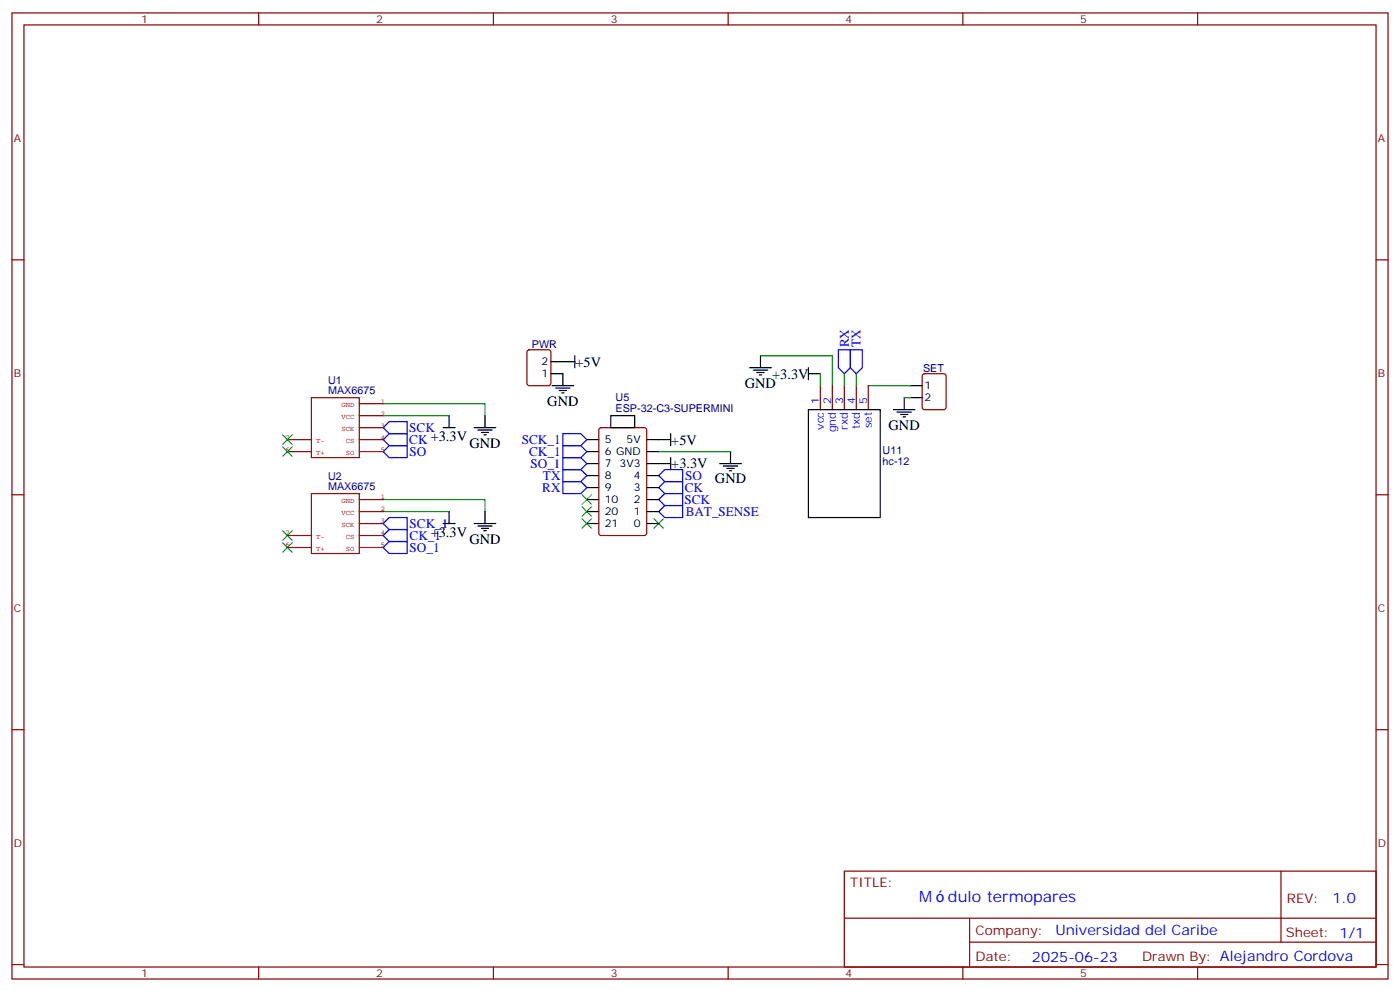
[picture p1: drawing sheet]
<svg xmlns="http://www.w3.org/2000/svg" width="412mm" height="292mm" viewBox="0 0 412 292" stroke-linecap="round" stroke-linejoin="round" font-family="sans-serif">
<g fill="none" stroke="#870000" stroke-width=".35">
<path d="M3.5 3.8h405.4v284.3h-405.4zM7.1 7.3h398.2v277.3h-398.2zM76.2 3.8v3.5M145.3 3.8v3.5M214.5 3.8v3.5M283.6 3.8v3.5M352.8 3.8v3.5M3.5 76.5h3.6M405.3 76.5h3.6M155.5 103.1l.4-.2h5.7l.6 .5 .1 9.4-.5 .7h-5.9l-.6-.4-.1-9.5zM241.7 113.5v7.1M245.2 113.5v7.1"/>
<path d="M248.7 113.5v7.1M252.2 113.5v7.1M255.8 113.5v7.1M271.9 110.2l.4-.2h5.7l.6 .4 .1 9.5-.5 .6-5.9 .1-.6-.5-.1-9.4zM176.6 126.1l.5-.2h12.7l.6 .4 .1 30.6-.5 .7h-12.9l-.7-.4v-30.6zM3.5 145.6h3.6M405.3 145.6h3.6M3.5 214.8h3.6M405.3 214.8h3.6M248.7 256.4h156.6v28.2h-156.6zM377.3 256.4v20.9M248.7 270.2h156.5"/>
<path d="M285.6 277.3h119.6M285.6 270.2v14.2M3.5 283.9h3.6M76.2 284.6v3.5M145.3 284.6v3.5M214.5 284.6v3.5M283.6 284.6v3.5M352.8 284.6v3.5M405.3 283.9h3.6"/>
</g>
<g fill="none" stroke="#000" stroke-width=".35">
<path d="M162.3 110h3.5v3.5M162.3 106.5h7M162.6 113.5h6.4M163.7 114.2h4.2M164.7 114.9h2.2M165.5 115.6h.7M169.3 104.7v3.5M220.8 108.2h6.4M221.9 108.9h4.2M223 109.6h2.1M223.7 110.3h.7M224 104.7v3.5"/>
<path d="M238.1 110h3.6M238.1 108.2v3.6M266.3 117.1v3.5M268.1 113.5h3.5M268.1 117.1h3.5M130.5 125.9h3.6M132.3 122.3v3.6M139.7 125.9h6.3M140.8 126.6h4.2M141.8 127.3h2.1M142.5 128h.7M142.9 122.3v3.6"/>
<path d="M172.9 136.5h3.5M172.9 129.4h3.5M172.9 140h3.5M172.9 132.9h3.5M179.9 122.3h7.1v3.6h-7.1zM190.5 136.5h7.1M190.5 129.4h7.1M190.5 140h3.5M190.5 132.9h3.5M197.6 127.6v3.6M197.6 134.7v3.5M212 136.5h6.4"/>
<path d="M213.1 137.2h4.2M214.1 137.9h2.2M214.8 138.6h.7M215.2 132.9v3.6M238.1 120.6h21.2v31.7h-21.2zM263.2 120.6h6.3M264.2 121.3h4.3M265.3 122h2.1M266 122.7h.7M130.5 154.1h3.6M132.3 150.6v3.5M139.7 154.1h6.3"/>
<path d="M140.8 154.8h4.2M141.8 155.5h2.1M142.5 156.2h.7M142.9 150.6v3.5M172.9 154.1h3.5M172.9 150.6h3.5M172.9 147h3.5M172.9 143.5h3.5M190.5 154.1h3.5M190.5 150.6h3.5M190.5 147h3.5M190.5 143.5h3.5"/>
</g>
<path d="M112.9 118.8h30v3.5M224 104.7h21.2v8.8M241.7 110v3.5M248.7 110v3.5M252.2 110v3.5M255.8 113.5h12.3M266.3 117.1h1.8M112.9 122.3h19.4M194 132.9h21.2M112.9 147h30v3.6M112.9 150.6h19.4" fill="none" stroke="#008700" stroke-width=".35"/>
<g fill="none" stroke="#00f" stroke-width=".35">
<path d="M246.9 102.9h3.6v5.3l-1.8 1.8-1.8-1.8zM250.5 102.9h3.5v5.3l-1.8 1.8-1.7-1.8zM112.9 129.4l1.8-1.8h5.2v3.6h-5.2zM112.9 125.9l1.8-1.8h5.2v3.5h-5.2zM114.7 131.2h5.2v3.5h-5.2l-1.8-1.8zM165.8 138.2h5.3l1.8 1.8-1.8 1.7h-5.3zM165.8 127.6h5.3l1.8 1.8-1.8 1.8h-5.3zM165.8 131.2h5.3l1.8 1.7-1.8 1.8h-5.3zM165.8 134.7h5.3l1.8 1.8-1.8 1.7h-5.3zM194 140l1.8-1.8h5.3v3.5h-5.3zM112.9 154.1l1.8-1.8h5.2v3.6h-5.2zM112.9 157.6l1.8-1.7h5.2v3.5h-5.2z"/>
<path d="M165.8 141.7h5.3l1.8 1.8-1.8 1.8h-5.3zM194 150.6l1.8-1.8h5.3v3.5h-5.3zM194 143.5l1.8-1.8h5.3v3.6h-5.3zM194 147l1.8-1.7h5.3v3.5h-5.3zM112.9 161.1l1.8-1.7h5.2v3.5h-5.2z"/>
</g>
<g fill="none" stroke="#3c3" stroke-width=".35">
<path d="M83.3 131.5l2.8 2.8M83.3 128l2.8 2.8M86.1 131.5l-2.8 2.8M86.1 128l-2.8 2.8M83.3 156.2l2.8 2.8M83.3 159.7l2.8 2.9M86.1 156.2l-2.8 2.8M86.1 159.7l-2.8 2.9M171.4 152.7l2.9 2.8M171.4 149.2l2.9 2.8M171.4 145.6l2.9 2.8M174.3 152.7l-2.9 2.8"/>
<path d="M174.3 149.2l-2.9 2.8M174.3 145.6l-2.9 2.8M192.6 152.7l2.8 2.8M195.4 152.7l-2.8 2.8"/>
</g>
<g fill="none" stroke="#850000" stroke-width=".35">
<path d="M91.7 117.1h14.1v17.6h-14.1zM105.8 118.8h7.1M84.7 129.4h7M84.7 132.9h7M105.8 125.9h7.1M105.8 129.4h7.1M105.8 122.3h7.1M84.7 157.6h7M91.7 145.3h14.1v17.6h-14.1zM105.8 154.1h7.1M105.8 157.6h7.1M105.8 147h7.1"/>
<path d="M105.8 150.6h7.1M84.7 161.1h7"/>
</g>
<path d="M105.8 132.9h7.1M105.8 161.1h7.1" fill="none" stroke="#854f00" stroke-width=".35"/>
<g font-size="4.6" fill="#00f">
<text x="270.8" y="265.4">M</text>
<text x="279.2" y="265.4">dulo termopares</text>
</g>
<g font-size="4.2">
<text x="169.5" y="107.9">+5V</text>
<text x="227.5" y="111.4">+3.3V</text>
<text x="161.2" y="119.6">GND</text>
<text x="219.4" y="114.3">GND</text>
<text x="138.3" y="131.9">GND</text>
<text x="197.7" y="130.8">+5V</text>
<text x="261.8" y="126.7">GND</text>
<text x="197.7" y="137.9">+3.3V</text>
<text x="210.6" y="142.1">GND</text>
<text x="126.9" y="158">+3.3V</text>
<text x="138.3" y="160.1">GND</text>
</g>
<g font-size="4.2" fill="#00f">
<text x="392.5" y="265.7">1.0</text>
<text x="310.9" y="275.2">Universidad del Caribe</text>
<text x="304" y="283">2025-06-23</text>
</g>
<g font-size="3.9" fill="#00f">
<text x="250" y="102.2" transform="rotate(-90 250 102.2)">RX</text>
<text x="253.5" y="102.2" transform="rotate(-90 253.5 102.2)">TX</text>
<text x="120.5" y="130.6">CK +3.3V</text>
<text x="120.5" y="127.1">SCK</text>
<text x="153.7" y="130.7">SCK_1</text>
<text x="120.6" y="134.1">SO</text>
<text x="155.9" y="134.2">CK_1</text>
<text x="156.3" y="137.7">SO_1</text>
<text x="159.9" y="141.3">TX</text>
<text x="201.8" y="141.2">SO</text>
<text x="159.7" y="144.8">RX</text>
<text x="201.6" y="148.4">SCK</text>
<text x="201.7" y="144.7">CK</text>
<text x="120.6" y="155.5">SCK_1</text>
<text x="202" y="151.9">BAT_SENSE</text>
<text x="120.6" y="159">CK_1</text>
<text x="120.6" y="162.5">SO_1</text>
</g>
<g font-size="3.9" fill="#800">
<text x="250.5" y="261">TITLE:</text>
<text x="379.1" y="265.7">REV:</text>
<text x="287.4" y="275.2">Company:</text>
<text x="378.7" y="275.8">Sheet: 1/1</text>
<text x="287.4" y="282.9">Date:</text>
<text x="336.4" y="282.9">Drawn By: Alejandro Cordova</text>
</g>
<g font-size="3.2" fill="#800">
<text x="41.6" y="6.8">1</text>
<text x="110.8" y="6.8">2</text>
<text x="179.9" y="6.8">3</text>
<text x="249.1" y="6.8">4</text>
<text x="318.2" y="6.8">5</text>
<text x="4.1" y="41.9">A</text>
<text x="405.9" y="41.9">A</text>
<text x="4.1" y="111.1">B</text>
<text x="405.9" y="111.1">B</text>
<text x="4.1" y="180.2">C</text>
<text x="405.9" y="180.2">C</text>
<text x="4.1" y="249.3">D</text>
<text x="405.9" y="249.3">D</text>
<text x="41.6" y="287.6">1</text>
<text x="110.8" y="287.6">2</text>
<text x="179.9" y="287.6">3</text>
<text x="249.1" y="287.6">4</text>
<text x="318.2" y="287.6">5</text>
</g>
<g font-size="3.2" fill="#000080">
<text x="156.7" y="102.4">PWR</text>
<text x="96.6" y="113.1">U1</text>
<text x="271.9" y="109.4">SET</text>
<text x="96.6" y="116">MAX6675</text>
<text x="181.3" y="118.2">U5</text>
<text x="181.3" y="121.3">ESP-32-C3-SUPERMINI</text>
<text x="260" y="136.9">hc-12</text>
<text x="260" y="133.7">U11</text>
<text x="96.6" y="141.3">U2</text>
<text x="96.6" y="144.2">MAX6675</text>
</g>
<g font-size="3.2">
<text x="159.6" y="107.5">2</text>
<text x="159.6" y="111.1">1</text>
<text x="272.3" y="114.6">1</text>
<text x="272.3" y="118.1">2</text>
<text x="178.2" y="130.5">5</text>
<text x="184.6" y="130.5">5V</text>
<text x="178.2" y="137.5">7</text>
<text x="178.2" y="134">6 GND</text>
<text x="182.5" y="137.5">3V3</text>
<text x="178.2" y="141">8</text>
<text x="186.7" y="141">4</text>
<text x="178.2" y="148.1">10</text>
<text x="178.2" y="144.6">9</text>
<text x="186.7" y="148.1">2</text>
<text x="186.7" y="144.6">3</text>
<text x="178.2" y="155.2">21</text>
<text x="178.2" y="151.6">20</text>
<text x="186.7" y="155.2">0</text>
<text x="186.7" y="151.6">1</text>
</g>
<g font-size="3.2" fill="#00f">
<text x="241.3" y="118.8" transform="rotate(-90 241.3 118.8)">1</text>
<text x="244.8" y="118.8" transform="rotate(-90 244.8 118.8)">2</text>
<text x="248.4" y="118.8" transform="rotate(-90 248.4 118.8)">3</text>
<text x="251.9" y="118.8" transform="rotate(-90 251.9 118.8)">4</text>
<text x="255.4" y="118.8" transform="rotate(-90 255.4 118.8)">5</text>
<text x="242.7" y="126.5" transform="rotate(-90 242.7 126.5)">vcc</text>
<text x="246.2" y="127.2" transform="rotate(-90 246.2 127.2)">gnd</text>
<text x="249.8" y="126.5" transform="rotate(-90 249.8 126.5)">rxd</text>
<text x="253.3" y="126.4" transform="rotate(-90 253.3 126.4)">txd</text>
<text x="256.8" y="126.1" transform="rotate(-90 256.8 126.1)">set</text>
</g>
<g font-size="2.1" fill="#840000">
<text x="100.6" y="119.9">GND</text>
<text x="112.2" y="118.8">1</text>
<text x="100.6" y="123.4">VCC</text>
<text x="112.2" y="125.8">3</text>
<text x="112.2" y="122.3">2</text>
<text x="84.1" y="129.4">7</text>
<text x="93.1" y="130.5">T-</text>
<text x="100.6" y="126.9">SCK</text>
<text x="101.9" y="130.5">CS</text>
<text x="112.2" y="129.4">4</text>
<text x="84.1" y="132.9">6</text>
<text x="93.1" y="134">T+</text>
<text x="101.9" y="134">SO</text>
<text x="112.2" y="132.9">5</text>
<text x="100.6" y="148.1">GND</text>
<text x="112.2" y="147">1</text>
<text x="100.6" y="155.2">SCK</text>
<text x="100.6" y="151.6">VCC</text>
<text x="112.2" y="154.1">3</text>
<text x="112.2" y="150.5">2</text>
<text x="84.1" y="161.1">6</text>
<text x="84.1" y="157.6">7</text>
<text x="93.1" y="158.7">T-</text>
<text x="101.9" y="158.7">CS</text>
<text x="112.2" y="161.1">5</text>
<text x="112.2" y="157.6">4</text>
<text x="93.1" y="162.2">T+</text>
<text x="101.9" y="162.2">SO</text>
</g>
</svg>
